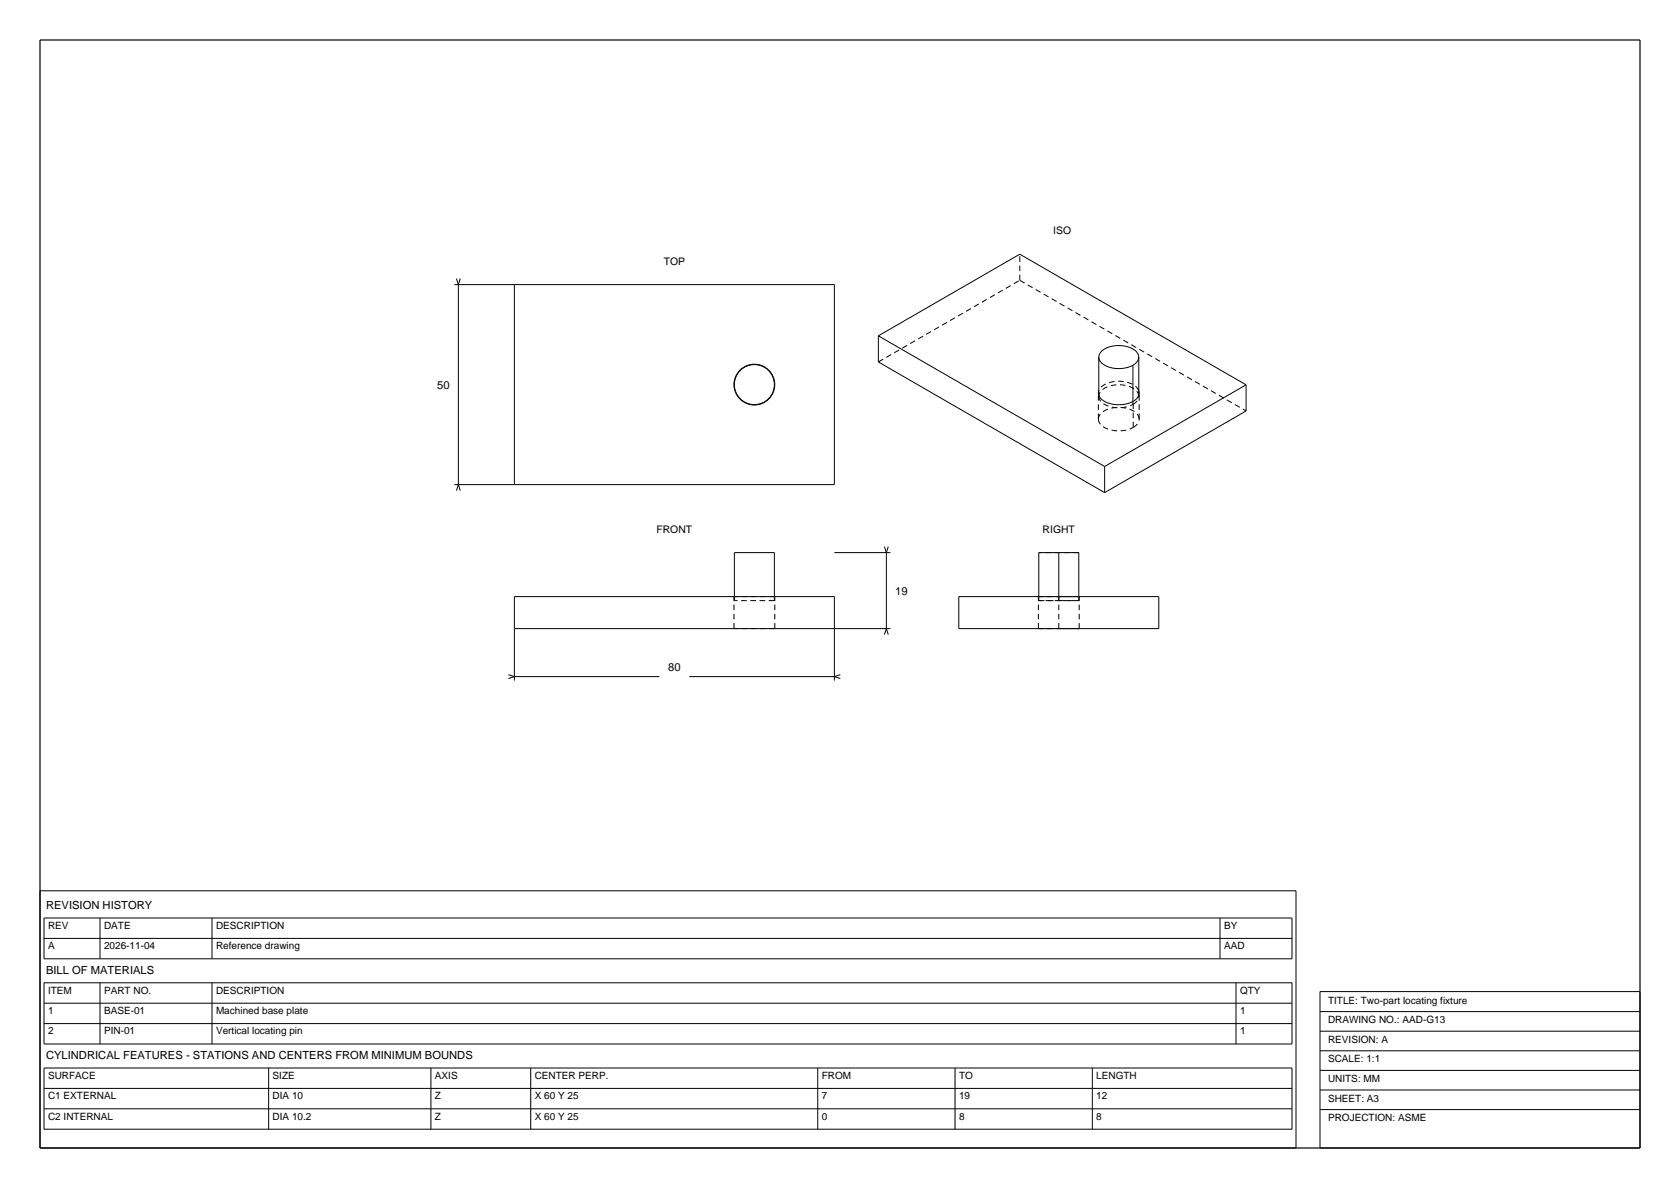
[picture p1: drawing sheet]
<svg xmlns="http://www.w3.org/2000/svg" width="420mm" height="297mm" viewBox="0 0 420 297" stroke-linecap="round" stroke-linejoin="round" font-family="sans-serif">
<path d="M10 10h400v277h-400z" fill="none" stroke="#000" stroke-width=".3"/>
<g fill="none" stroke="#000" stroke-width=".25">
<path d="M113.6 71.2h95v50h-95M114.1 69.7l.5 1.5M114.6 71.2v50M115.1 69.7l-.5 1.5M128.6 71.2v50M219.6 84v6.5l56.6 32.7M219.6 84l35.3-20.5 56.6 32.7M219.6 84l56.6 32.6M274.7 97.7l-.1 .4a2.39 2.39 0 0 0 1.9 2.4 7 7 0 0 0 7.8-1l.5-1-.1-.8M274.7 89.3a3.4 3.4 0 0 0 3.1 2.6 7.9 7.9 0 0 0 5.4-.6M274.7 89.3a3.4 3.4 0 0 1 3.1-2.7 6.7 6.7 0 0 1 6.5 1.6l.4 1.1M274.7 89.3v9.5"/>
<path d="M283.2 91.3v9.1M284.7 89.3a2.5 2.5 0 0 1-1.5 2M284.7 89.3v9.5M311.5 96.2v6.5l-35.3 20.5M311.5 96.2l-35.3 20.4M276.2 116.6v6.6M114.6 121.2l-.5 1.5M114.6 121.2l.5 1.5M208.6 138.2h14M221.1 136.7l.5 1.5M221.6 138.2v19M222.1 136.7l-.5 1.5"/>
<path d="M264.7 138.2v11M128.6 157.2h94M183.6 149.2v-11h10v11M221.6 157.2l-.5 1.5M221.6 157.2l.5 1.5M239.7 149.2h50v8h-50zM259.7 149.2v-11h10v11M127.1 168.7l1.5 .5M128.6 170.2v-21h80v21M128.6 169.2h36.2M128.6 169.2l-1.5 .4M172.3 169.2h36.3"/>
<path d="M208.6 169.2l1.5 .4M210.1 168.7l-1.5 .5M10 222.7h314v64.3h-314zM11 229.5h312v10.2h-312zM11 234.6h312M25 229.5v10.2M53 229.5v10.2M305 229.5v10.2M11 245.7h312v15.3h-312zM11 250.8h312M11 255.9h312M25 245.7v15.3"/>
<path d="M53 245.7v15.3M309 245.7v15.3M330 247.9h80v39.1h-80zM330 252.9h80M330 257.8h80M11 267h312v15.3h-312zM11 272.1h312M11 277.2h312M67.2 267v15.3M107.7 267v15.3M132.7 267v15.3M204.4 267v15.3"/>
<path d="M238.8 267v15.3M273.1 267v15.3M330 262.7h80M330 267.6h80M330 272.5h80M330 277.4h80"/>
<circle cx="188.6" cy="96.2" r="5.1"/>
<circle cx="188.6" cy="96.2" r="5"/>
</g>
<g fill="none" stroke="#000" stroke-width=".25" stroke-dasharray="1.4 .9" stroke-linecap="butt">
<path d="M254.9 70.1v-6.6M254.9 70.1l56.6 32.6M219.6 90.5l35.3-20.4M274.7 99.1v-.3M274.7 99.1a3.4 3.4 0 0 0 3.1 2.6 7.9 7.9 0 0 0 5.4-.6M284.7 99.1v-.3M284.7 99.1a3.4 3.4 0 0 0-3.1-2.7 6.7 6.7 0 0 0-6.5 1.6l-.4 1.1M284.7 97.7a5.2 5.2 0 0 0-5-2.4 5.2 5.2 0 0 0-5 2.4M274.6 104.8v-6.6M274.6 104.8a3.5 3.5 0 0 0 3.1 2.7 8 8 0 0 0 5.6-.6M283.2 101.1v-.7M283.2 101.1a2.5 2.5 0 0 0 1.5-2"/>
<path d="M283.3 106.9v-6.6M283.3 106.9a2.55 2.55 0 0 0 1.5-2.1M284.8 104.8v-6.6M284.8 104.8a3.5 3.5 0 0 0-3.2-2.7 6.9 6.9 0 0 0-6.6 1.6l-.4 1.1M269.7 138.2h-10M183.5 157.2v-8M183.6 150.2v-1M193.6 150.2h-10M193.6 150.2v-1M193.7 157.2h-10.2M193.7 149.2h-10.2M193.7 157.2v-8"/>
<path d="M259.6 157.2v-8M259.6 157.2h5.1M259.6 149.2h5.1M259.7 150.2v-1M259.7 150.2h5M264.7 157.2v-8M264.7 157.2h5.1M264.7 150.2v-1M264.7 150.2h5M264.7 149.2h5.1M269.7 150.2h-10M269.7 150.2v-1"/>
<path d="M269.8 157.2h-10.2M269.8 149.2h-10.2M269.8 157.2v-8"/>
</g>
<g font-size="2.8">
<text x="109.3" y="97.2">50</text>
<text x="223.8" y="148.7">19</text>
<text x="167" y="167.8">80</text>
<text x="11.5" y="227.2">REVISION HISTORY</text>
<text x="11.5" y="243.4">BILL OF MATERIALS</text>
<text x="11.5" y="264.7">CYLINDRICAL FEATURES - STATIONS AND CENTERS FROM MINIMUM BOUNDS</text>
</g>
<g font-size="2.6">
<text x="263.3" y="58.5">ISO</text>
<text x="165.9" y="66.2">TOP</text>
<text x="164.1" y="133.2">FRONT</text>
<text x="260.7" y="133.2">RIGHT</text>
</g>
<g font-size="2.5">
<text x="12" y="232.2">REV</text>
<text x="26" y="232.2">DATE</text>
<text x="54" y="232.2">DESCRIPTION</text>
<text x="306" y="232.2">BY</text>
<text x="12" y="237.3">A</text>
<text x="26" y="237.3">2026-11-04</text>
<text x="54" y="237.3">Reference drawing</text>
<text x="306" y="237.3">AAD</text>
<text x="12" y="248.4">ITEM</text>
<text x="26" y="248.4">PART NO.</text>
<text x="54" y="248.4">DESCRIPTION</text>
<text x="310" y="248.4">QTY</text>
<text x="332" y="250.9">TITLE: Two-part locating fixture</text>
<text x="12" y="253.5">1</text>
<text x="26" y="253.5">BASE-01</text>
<text x="54" y="253.5">Machined base plate</text>
<text x="310" y="253.5">1</text>
<text x="332" y="255.8">DRAWING NO.: AAD-G13</text>
<text x="12" y="258.6">2</text>
<text x="26" y="258.6">PIN-01</text>
<text x="54" y="258.6">Vertical locating pin</text>
<text x="310" y="258.6">1</text>
<text x="332" y="260.7">REVISION: A</text>
<text x="12" y="269.7">SURFACE</text>
<text x="68.2" y="269.7">SIZE</text>
<text x="108.7" y="269.7">AXIS</text>
<text x="133.7" y="269.7">CENTER PERP.</text>
<text x="205.4" y="269.7">FROM</text>
<text x="239.8" y="269.7">TO</text>
<text x="274.1" y="269.7">LENGTH</text>
<text x="332" y="265.6">SCALE: 1:1</text>
<text x="12" y="274.8">C1 EXTERNAL</text>
<text x="68.2" y="274.8">DIA 10</text>
<text x="108.7" y="274.8">Z</text>
<text x="133.7" y="274.8">X 60 Y 25</text>
<text x="205.4" y="274.8">7</text>
<text x="239.8" y="274.8">19</text>
<text x="274.1" y="274.8">12</text>
<text x="332" y="270.5">UNITS: MM</text>
<text x="332" y="275.4">SHEET: A3</text>
<text x="12" y="279.9">C2 INTERNAL</text>
<text x="68.2" y="279.9">DIA 10.2</text>
<text x="108.7" y="279.9">Z</text>
<text x="133.7" y="279.9">X 60 Y 25</text>
<text x="205.4" y="279.9">0</text>
<text x="239.8" y="279.9">8</text>
<text x="274.1" y="279.9">8</text>
<text x="332" y="280.3">PROJECTION: ASME</text>
</g>
</svg>
